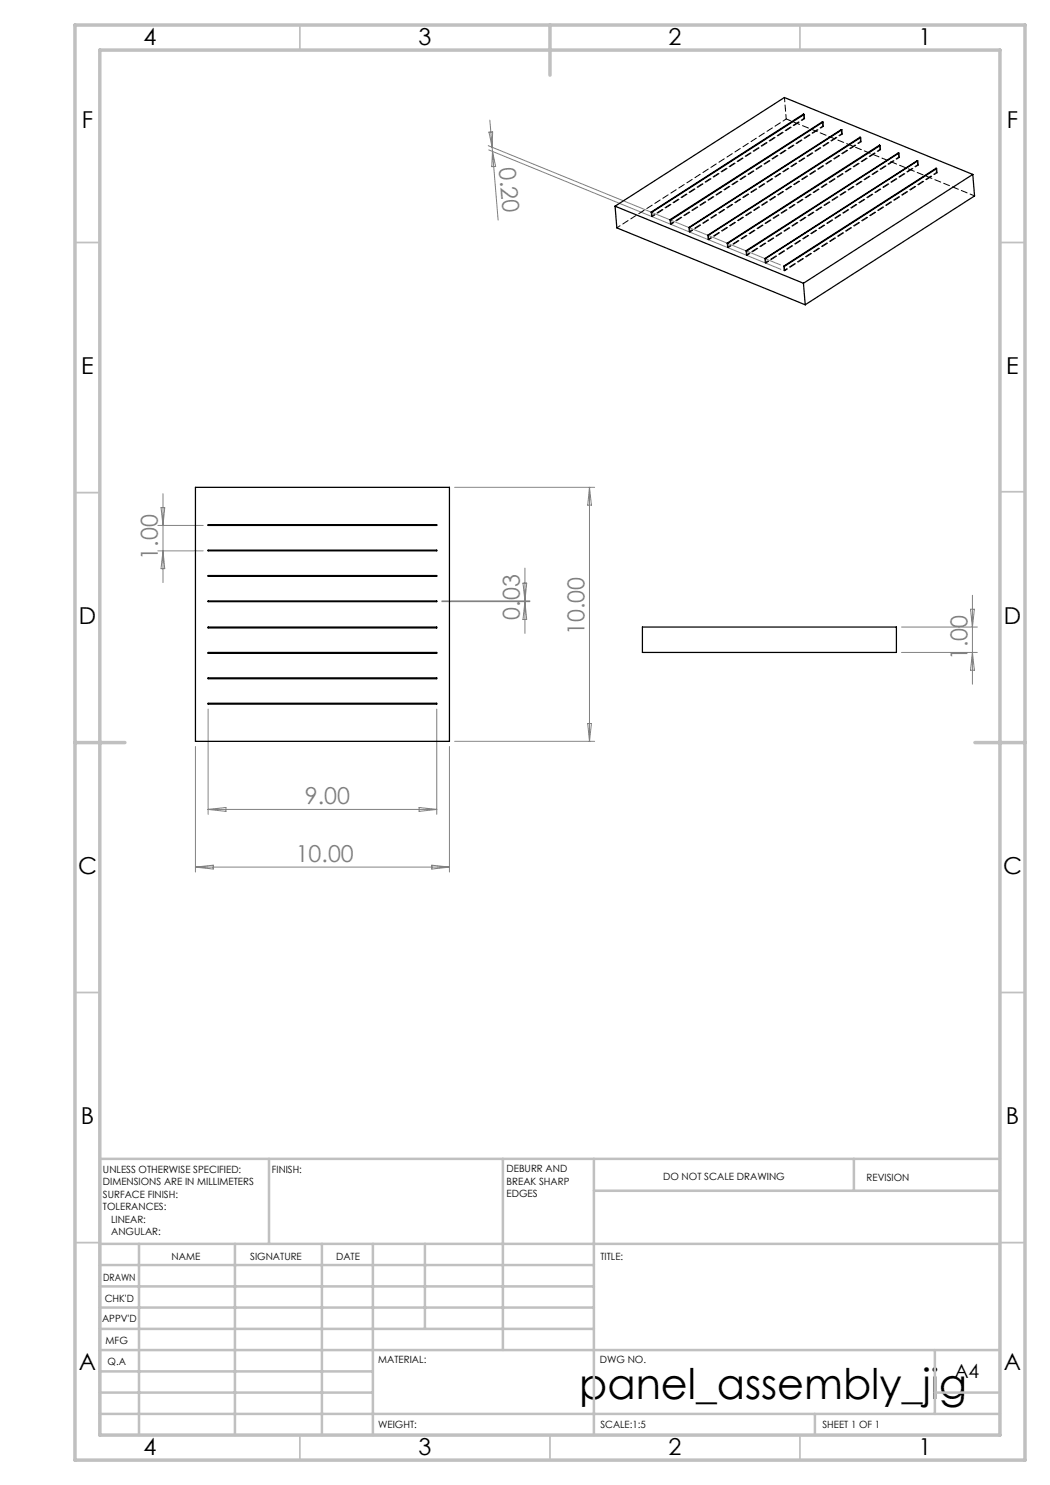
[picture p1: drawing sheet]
<svg xmlns="http://www.w3.org/2000/svg" width="210mm" height="297mm" viewBox="0 0 210 297" stroke-linecap="round" stroke-linejoin="round" font-family="sans-serif">
<g fill="none" stroke="#c0c0c0" stroke-width=".35">
<path d="M60 5v5M160 5v5M15 48.5h5M200 48.5h5M15 98.5h5M200 98.4h5M15 198.5h5M200 198.5h5M15 248.5h5M200 248.5h5M60 287v5M110 287v5"/>
<path d="M160 287v5"/>
</g>
<g fill="none" stroke="#c0c0c0" stroke-width=".5">
<path d="M53.8 231.8v17M100.6 231.8v38.2M118.8 231.8v55.2M118.8 238.2h81.2M170.8 231.8v6.4M200 231.8h-180v55.2M20 248.8h180M20 257.3h98.8M20 253h98.8M27.8 248.8v38.2M47 248.8v38.2M64.4 248.8v38.2"/>
<path d="M74.6 248.8v38.2M85 248.8v17M20 265.8h98.8M20 261.5h98.8M20 278.5h54.6M20 274.3h54.6M20 270h180M187 278.5h13M187 270v12.8M20 282.8h180M163 282.8v4.2"/>
</g>
<path d="M15 5h190v287h-190zM20 10h180v277h-180zM110 5v10M15 148.5h10M195 148.5h10" fill="none" stroke="#c0c0c0" stroke-width=".7"/>
<g fill="none" stroke="#808080" stroke-width=".2">
<path d="M97.6 29.1l58.5 23.9M97.8 30l58.4 23.9M97.8 26.4h.7l-.1 3zM98 24l.4 5.4M98.4 29.4l.1 .9M98.5 30.3l1.1 13.7M98.5 30.3l.6 3h-.7zM32.6 98.7v17.8M90.9 97.5h28M117.9 97.5v50.8M117.9 97.5l.4 3.5h-.8zM31.6 105.1h9"/>
<path d="M31.6 110.2h9M32.2 101.5h.7l-.3 3.6zM32.6 110.2l.3 3.5h-.7zM104.6 116.6h.7l-.3 3.6zM105 113.6v13.1M194.5 119.1v17.7M88.4 120.2h17.6M88.4 120.3h17.6M105 120.3l.3 3.6h-.7zM180.3 125.4h15.2M180.3 130.5h15.2M194.1 121.8h.8l-.4 3.6z"/>
<path d="M194.5 130.5l.4 3.6h-.8zM39.1 149.3v25.1M41.6 141.8v21.1M87.3 141.8v21.1M89.9 149.3v25.1M90.9 148.3h28M117.5 144.7h.8l-.4 3.6zM39.1 173.4h50.8M39.1 173.4l3.6-.4v.8zM41.6 161.9h45.7M41.6 161.9l3.6-.4v.8zM83.8 161.5l3.5 .4-3.5 .4z"/>
<path d="M86.4 173l3.5 .4-3.5 .4z"/>
</g>
<g fill="none" stroke="#000" stroke-width=".25">
<path d="M160.7 22.8v.2M164.5 24.4v.1M168.2 25.9v.1M172 27.4v.2M175.9 29v.2M179.7 30.6v.1M183.4 32.1v.1M187.2 33.7v.1M194.6 34.9l-37.7-15.4-33.9 21.7M194.6 34.9l-33.9 21.8M194.6 34.9l.3 4.3-33.9 21.8M123 41.2l37.7 15.5"/>
<path d="M123 41.2l.4 4.4 37.6 15.4M130.2 42.4l30.5-19.6 .1 .1-30.4 19.6zM134 44l30.5-19.6h.1l-30.5 19.6zM137.8 45.5l30.4-19.6 .2 .1zM141.5 47.1l30.5-19.7 .1 .1zM145.4 48.6l30.5-19.6 .1 .1-30.4 19.6zM149.2 50.2l30.6-19.6-30.5 19.6zM153 51.7l30.6-19.5zM156.7 53.2l30.5-19.5h.1l-30.5 19.6zM160.7 56.7l.3 4.3M39.1 97.5h50.8v50.8h-50.8zM41.6 104.9h45.7v.2h-45.7z"/>
<path d="M41.6 110h45.7v.2h-45.7zM41.6 115.1h45.7v.1h-45.7zM41.6 120.2h45.7v.1h-45.7zM41.6 125.4h45.7v.2h-45.7zM41.6 130.5h45.7v.2h-45.7zM41.6 135.6h45.7v.1h-45.7zM128.5 125.4h50.8v5.1h-50.8zM41.6 140.6h45.7v.2h-45.7z"/>
</g>
<g fill="none" stroke="#000" stroke-width=".2" stroke-dasharray="1.3 .6" stroke-dashoffset=".4">
<path d="M157.2 23.8l-.3-4.3M160.8 23.7l-.1-.8M160.9 23.7l-.1-.8M164.6 25.2l-.1-.7M164.7 25.3l-.1-.9M168.3 26.8v-.8M168.5 26.8l-.1-.9M172.1 28.3l-.1-.7M172.2 28.4v-.9M176 29.9l-.1-.8M176.1 29.9l-.1-.8M179.8 31.4l-.1-.7"/>
<path d="M179.9 31.5l-.1-.9M183.5 33v-.8M183.7 33l-.1-.8M187.3 34.5l-.1-.7M187.4 34.6l-.1-.9M130.3 43.3l-.1-.9M130.4 43.3v-.8M134.1 44.8l-.1-.9M134.2 44.9l-.1-.9M137.9 46.3l-.1-.8M138 46.4l-.1-.9M141.6 47.9l-.1-.9"/>
<path d="M141.7 47.9v-.8M145.5 49.5l-.1-.9M145.6 49.5v-.8M149.3 51l-.1-.9M149.4 51.1l-.1-.9M153 52.6v-.9M153.2 52.6l-.1-.9M156.8 54.1l-.1-.9M156.9 54.1v-.8"/>
</g>
<g fill="none" stroke="#000" stroke-width=".2" stroke-dasharray="1.3 .6" stroke-dashoffset=".6">
<path d="M160.9 23.7l-30.5 19.6M164.7 25.3l-30.5 19.6M168.5 26.8l-30.5 19.6M172.2 28.4l-30.5 19.5M176.1 29.9l-30.5 19.6M179.9 31.5l-30.5 19.6M183.7 33l-30.5 19.6M187.4 34.6l-30.5 19.5M130.3 43.3l30.5-19.6M134.1 44.8l30.5-19.6M137.9 46.3l30.4-19.5M141.6 47.9l30.5-19.6"/>
<path d="M145.5 49.5l30.5-19.6M149.3 51l30.5-19.6M153 52.6l30.5-19.6M156.8 54.1l30.5-19.6"/>
</g>
<g fill="none" stroke="#000" stroke-width=".2" stroke-dasharray="1.3 .6">
<path d="M160.8 23.7h.1M164.6 25.2l.1 .1M168.3 26.8h.2M172.1 28.3l.1 .1M176 29.9h.1M179.8 31.4l.1 .1M183.5 33h.2M187.3 34.5l.1 .1M130.4 43.3h-.1M134.2 44.9l-.1-.1M138 46.4l-.1-.1M141.7 47.9h-.1"/>
<path d="M145.6 49.5h-.1M149.4 51.1l-.1-.1M153.2 52.6h-.2M156.9 54.1h-.1"/>
</g>
<path d="M123.4 45.6l33.8-21.8" fill="none" stroke="#000" stroke-width=".2" stroke-dasharray="1.3 .6" stroke-dashoffset=".5"/>
<path d="M157.2 23.8l37.7 15.4" fill="none" stroke="#000" stroke-width=".2" stroke-dasharray="1.3 .6" stroke-dashoffset=".3"/>
<text font-size="8.5" x="115.8" y="279.7">panel_assembly_jig</text>
<g font-size="4.7">
<text x="28.7" y="9">4</text>
<text x="83.7" y="9">3</text>
<text x="133.7" y="9">2</text>
<text x="183.7" y="9">1</text>
<text x="16.4" y="25.5">F</text>
<text x="201.4" y="25.5">F</text>
<text x="16.2" y="74.7">E</text>
<text x="201.2" y="74.7">E</text>
<text x="15.8" y="124.7">D</text>
<text x="200.8" y="124.7">D</text>
<text x="15.6" y="174.7">C</text>
<text x="200.6" y="174.7">C</text>
<text x="16.2" y="224.7">B</text>
<text x="201.2" y="224.7">B</text>
<text x="15.8" y="274">A</text>
<text x="200.8" y="274">A</text>
<text x="28.7" y="291">4</text>
<text x="83.7" y="291">3</text>
<text x="133.7" y="291">2</text>
<text x="183.7" y="291">1</text>
</g>
<g font-size="4.7" fill="#808080">
<text x="99.8" y="33.6" transform="rotate(85 99.8 33.6)">0.20</text>
<text x="31.6" y="111.9" transform="rotate(-90 31.6 111.9)">1.00</text>
<text x="104" y="123.9" transform="rotate(-90 104 123.9)">0.03</text>
<text x="116.9" y="127" transform="rotate(-90 116.9 127)">10.00</text>
<text x="193.5" y="132" transform="rotate(-90 193.5 132)">1.00</text>
<text x="61" y="160.8">9.00</text>
<text x="59.1" y="172.4">10.00</text>
</g>
<text font-size="3.9" x="190.9" y="275.5">A4</text>
<g font-size="2">
<text x="20.6" y="234.6">UNLESS OTHERWISE SPECIFIED:</text>
<text x="20.6" y="237.1">DIMENSIONS ARE IN MILLIMETERS</text>
<text x="20.6" y="239.6">SURFACE FINISH:</text>
<text x="54.4" y="234.6">FINISH:</text>
<text x="101.3" y="234.5">DEBURR AND</text>
<text x="101.3" y="237">BREAK SHARP</text>
<text x="101.3" y="239.5">EDGES</text>
<text x="132.6" y="236">DO NOT SCALE DRAWING</text>
<text x="173.3" y="236.2">REVISION</text>
<text x="20.6" y="242.1">TOLERANCES:</text>
<text x="22.2" y="244.6">LINEAR:</text>
<text x="22.2" y="247.1">ANGULAR:</text>
<text x="34.3" y="252">NAME</text>
<text x="50" y="251.9">SIGNATURE</text>
<text x="67.2" y="251.9">DATE</text>
<text x="120.1" y="251.9">TITLE:</text>
<text x="20.6" y="256.1">DRAWN</text>
<text x="20.9" y="260.3">CHK'D</text>
<text x="20.4" y="264.4">APPV'D</text>
<text x="21.1" y="268.8">MFG</text>
<text x="21.5" y="273">Q.A</text>
<text x="75.6" y="272.5">MATERIAL:</text>
<text x="120" y="272.5">DWG NO.</text>
<text x="75.6" y="285.5">WEIGHT:</text>
<text x="120.1" y="285.6">SCALE:1:5</text>
<text x="164.5" y="285.6">SHEET 1 OF 1</text>
</g>
</svg>
